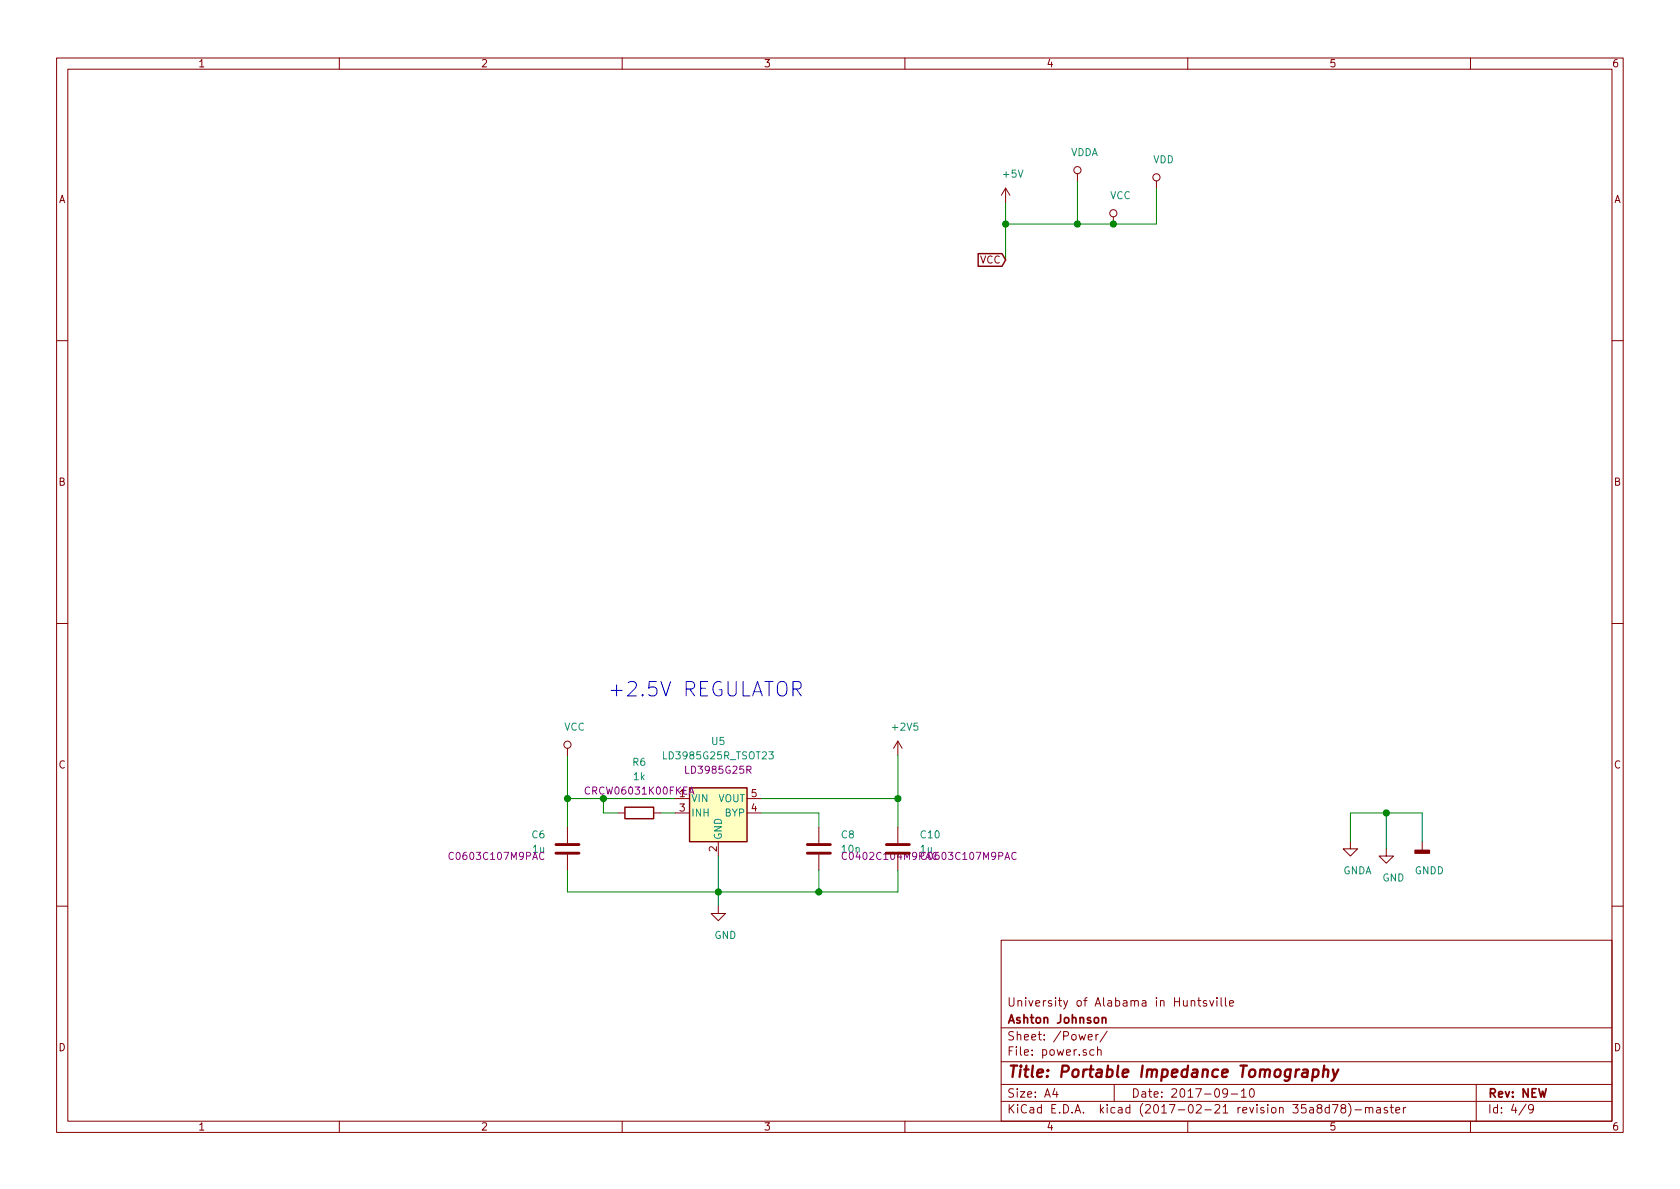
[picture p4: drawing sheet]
<svg xmlns="http://www.w3.org/2000/svg" width="297mm" height="210mm" viewBox="0 0 297 210" stroke-linecap="round" stroke-linejoin="round" font-family="sans-serif">
<g fill="none" stroke="#840000" stroke-width=".18">
<path d="M10 10.3h277v189.9h-277zM12 12.2h273v186.1h-273zM60 10.3v1.9M110 10.3v1.9M160 10.3v1.9M210 10.3v1.9M260 10.3v1.9M177.8 33.3l-.8 1.2M177.8 33.3v2.5M177.8 33.3l.8 1.2M190.5 30.7v1.3M196.8 38.3v1.3"/>
<path d="M204.5 32v1.3M10 60.2h2M285 60.2h2M10 110.3h2M285 110.3h2M100.3 132.3v1.3M158.7 131.1l-.7 1.2M158.7 131.1v2.5M158.7 131.1l.8 1.2M100.3 146.3v2.8M100.3 151.1v2.8M109.2 143.8h1.3"/>
<path d="M115.6 143.8h1.2M119.4 141.2h2.5M119.4 143.8h2.5M127 148.8v2.6M132.1 141.2h2.5M132.1 143.8h2.5M144.8 146.3v2.8M144.8 151.1v2.8M158.7 146.3v2.8M158.7 151.1v2.8M238.8 148.8v1.3h1.2l-1.2 1.3-1.3-1.3h1.3M245.1 150.1v1.3h1.3l-1.3 1.2-1.3-1.2h1.3"/>
<path d="M251.5 148.8v1.6M10 160.2h2M127 160.3v1.2h1.3l-1.3 1.3-1.3-1.3h1.3M177 166.3h108v32h-108zM210.6 177.1l.2-.2 .4 .1 .1 .9M211.8 176.9h.5M212 176.4v1.3l.3 .2M213.3 177l-.3-.1-.2 .2v.3l.5 .1v.3h-.5M213.9 176.9l.3 1 .4-1M215.2 176.4v.2M215.2 176.9v1M215.9 176.4v1.3l.2 .2"/>
<path d="M216.7 176.4v1.3l.2 .2M217.4 177.4l.7-.1-.1-.3-.4-.1-.2 .2v.7h.6M285 160.2h2M60 198.3v1.9M110 198.3v1.9M160 198.3v1.9M177 194.8h108M177 191.8h108M177 187.8h108M177 181.8h108M186.5 192.5l-.4 1h1M186.8 193v1"/>
<path d="M192.4 183.4l.7-.1v-.3l-.5-.1-.2 .2 .1 .7h.6M193.4 185.7l-.4-.1-.3 .3 .1 .6 .2 .1 .4-.1M193.8 182.9v1M194.1 185.7l.2-.1 .3 .1 .1 .9M194.1 185.1v1.5M194.2 182.9l-.4 .2v.1M195.8 182.3l-1.3 2M197 191.8v3M210 198.3v1.9M217 193.2l-.1 .2a.48 .48 0 0 1-.6-.1v-.6a.48 .48 0 0 1 .6-.1l.1 .1a1.19 1.19 0 0 1-.2 1.2l-.5 .1M217.7 193.5h1.1M219.5 193l.4-.5v1.5"/>
<path d="M219.5 194h.8M221.1 192.6l.2-.1a.8 .8 0 0 1 .5 .8 .8 .8 0 0 1-.5 .7 1 1 0 0 1-.2-1.4zM233.1 196l-.2-.3v-.2l.2-.2 .5 .1 .1 .2v.2l-.7 .2a.48 .48 0 0 0-.1 .7l.2 .1 .6-.1a.48 .48 0 0 0-.2-.7M235 195.9l-.4-.1-.3 .3 .1 .6 .2 .1 .4-.1M235 195.3v1.5M235.6 195.3h1l-.7 1.5M237.4 196l-.3-.3 .1-.2 .2-.2 .4 .1 .1 .2v.2l-.7 .2a.48 .48 0 0 0 0 .7l.2 .1 .5-.1a.48 .48 0 0 0-.1-.7h-.2M238.4 195.1a1.71 1.71 0 0 1 0 2.3M239.6 196.3h1.1M241.4 196l.1-.1a.37 .37 0 0 1 .6 .1v.8M241.4 195.8v1M242.1 196l.2-.2 .3 .1 .1 .9"/>
<path d="M243.4 195.9h.6l.1 .9M244.1 196.2l-.5 .1-.2 .2 .2 .3 .5-.1M245.3 195.9l-.4-.1-.2 .2 .1 .3 .5 .1v.3h-.6M245.8 195.8h.6M246 195.3v1.3l.4 .2M246.8 196.3l.7-.1-.1-.3-.4-.1-.2 .2 .1 .7h.5M248.1 195.8v1M248.6 195.8l-.5 .3M260 198.3v1.9M261 191.8v6.5M269.8 195.2l-1.2 2M271.1 196l-.3 .3-.4-.1-.1-.2v-.4l.1-.2 .4-.1 .2 .2a1.19 1.19 0 0 1-.2 1.2l-.4 .1"/>
<circle cx="190.5" cy="30.1" r=".63"/>
<circle cx="196.8" cy="37.7" r=".63"/>
<circle cx="204.5" cy="31.4" r=".63"/>
<circle cx="100.3" cy="131.7" r=".63"/>
</g>
<path d="M230.4 189.2h.8l-.1 1.2M231.2 189.6l-.7 .1a.4 .4 0 0 0-.3 .3 .4 .4 0 0 0 .2 .4l.7-.1M232.2 189.2a.68 .68 0 0 1 .9 .1v.8a.66 .66 0 0 1-1 .2M232.2 189.1l-.2 2M234 189.3a.52 .52 0 0 1 .9 .1l-.2 1M234.1 188.4l-.2 2M235.7 189.1l.3 1.3M236.6 189.1l-.9 1.8-.3 .2" fill="none" stroke="#840000" stroke-width=".41"/>
<path d="M194.9 180.1l.2-.2 .4 .1v.9" fill="none" stroke="#840000" stroke-width=".3"/>
<path d="M250.2 150.4h2.5v.5h-2.5z" fill="#840000" stroke="#840000" stroke-width=".25"/>
<g fill="none" stroke="#008400" stroke-width=".18">
<path d="M177.8 35.8v10.2M190.5 32v7.6M204.5 33.3v6.3h-26.7M100.3 133.6v12.7M158.7 133.6v12.7M100.3 141.2h19.1M100.3 153.9v3.8h58.4v-3.8M106.7 141.2v2.6h2.5M116.8 143.8h2.6M127 151.4v8.9M134.6 143.8h10.2v2.5M134.6 141.2h24.1"/>
<path d="M144.8 153.9v3.8M238.8 148.8v-5h12.7v5M245.1 143.8v6.3"/>
</g>
<g fill="#008400" stroke="#008400" stroke-width=".25">
<circle cx="177.8" cy="39.6" r=".51"/>
<circle cx="106.7" cy="141.2" r=".51"/>
<circle cx="100.3" cy="141.2" r=".51"/>
<circle cx="158.8" cy="141.2" r=".51"/>
<circle cx="127" cy="157.7" r=".51"/>
<circle cx="144.8" cy="157.7" r=".51"/>
<circle cx="245.1" cy="143.8" r=".51"/>
<circle cx="190.5" cy="39.6" r=".51"/>
<circle cx="196.9" cy="39.6" r=".51"/>
</g>
<path d="M121.9 139.3h10.2v9.5h-10.2z" fill="#ffffc2" stroke="#ffffc2" stroke-width=".18"/>
<path d="M172.9 44.9h4.3l.6 1.1-.6 1.1h-4.3zM121.9 139.3h10.2v9.5h-10.2zM110.5 142.7h5.1v2.1h-5.1z" fill="none" stroke="#840000" stroke-width=".25"/>
<path d="M108.1 122.1h1.9" fill="none" stroke="#0000c2" stroke-width=".18"/>
<path d="M98.3 150.9h4.1M98.3 149.3h4.1M142.7 150.9h4.1M142.7 149.3h4.1M156.7 150.9h4.1M156.7 149.3h4.1" fill="none" stroke="#840000" stroke-width=".51"/>
<path d="M80.2 150.8a.51 .51 0 0 0-.7 0 .51 .51 0 0 0-.1 .7 .46 .46 0 0 0 .2 .4 .46 .46 0 0 0 .6 0M96.2 150.8a.5 .5 0 0 0-.7 .1 .5 .5 0 0 0-.1 .6 .45 .45 0 0 0 .2 .4 .45 .45 0 0 0 .6 0M121.8 140.4l.5-1.2 .4 1.2M149.7 150.8a.51 .51 0 0 0-.7 0 .51 .51 0 0 0-.1 .7 .46 .46 0 0 0 .2 .4 .46 .46 0 0 0 .6 0M179.7 150.8a.5 .5 0 0 0-.7 .1 .5 .5 0 0 0-.1 .6 .45 .45 0 0 0 .2 .4 .45 .45 0 0 0 .6 0" fill="none" stroke="#840084" stroke-width=".18"/>
<text font-size="3.5" fill="#0000c2" x="109.5" y="123.2">+2.5V REGULATOR</text>
<text font-size="2.8" fill="#840000" x="178" y="190.5">Title: Portable Impedance Tomography</text>
<g font-size="2.1" fill="#840000">
<text x="178" y="178">University of Alabama in Huntsville</text>
<text x="178" y="184">Sheet: /Power/</text>
<text x="178" y="181">Ashton Johnson</text>
<text x="178" y="186.7">File: power.sch</text>
<text x="178" y="196.9">KiCad E.D.A. kicad (2017-02-21 revision 35a8d78)-master</text>
<text x="178" y="194.1">Size: A4</text>
<text x="200" y="194.1">Date: 2017-09-10</text>
<text x="263" y="194.1">Rev: NEW</text>
<text x="263" y="196.9">Id: 4/9</text>
</g>
<g font-size="1.8" fill="#840000">
<text x="35" y="11.9">1</text>
<text x="85" y="11.9">2</text>
<text x="135" y="11.9">3</text>
<text x="185" y="11.9">4</text>
<text x="235" y="11.9">5</text>
<text x="285" y="11.9">6</text>
<text x="10.4" y="35.9">A</text>
<text x="285.4" y="35.9">A</text>
<text x="173.3" y="46.6">VCC</text>
<text x="10.4" y="85.9">B</text>
<text x="285.4" y="85.9">B</text>
<text x="10.4" y="135.9">C</text>
<text x="285.4" y="135.9">C</text>
<text x="120.2" y="143.5">3</text>
<text x="132.9" y="143.5">4</text>
<text x="132.9" y="141">5</text>
<text x="126.7" y="150.6" transform="rotate(-90 126.7 150.6)">2</text>
<text x="10.4" y="185.9">D</text>
<text x="285.4" y="185.9">D</text>
<text x="35" y="199.9">1</text>
<text x="85" y="199.9">2</text>
<text x="135" y="199.9">3</text>
<text x="185" y="199.9">4</text>
<text x="235" y="199.9">5</text>
<text x="285" y="199.9">6</text>
</g>
<g font-size="1.8" fill="#008484">
<text x="189.3" y="27.6">VDDA</text>
<text x="203.9" y="28.9">VDD</text>
<text x="177.5" y="31.4">+5V</text>
<text x="196.3" y="35.2">VCC</text>
<text x="99.7" y="129.2">VCC</text>
<text x="125.9" y="131.7">U5</text>
<text x="157.9" y="129.2">+2V5</text>
<text x="111.9" y="135.4">R6</text>
<text x="112.1" y="138">1k</text>
<text x="117.7" y="134.3">LD3985G25R_TSOT23</text>
<text x="126.9" y="141.9">VOUT</text>
<text x="94.1" y="148.3">C6</text>
<text x="122.2" y="144.4">INH</text>
<text x="127.6" y="148.6" transform="rotate(-90 127.6 148.6)">GND</text>
<text x="128.2" y="144.4">BYP</text>
<text x="148.8" y="148.3">C8</text>
<text x="162.8" y="148.3">C10</text>
<text x="94.2" y="150.8">1u</text>
<text x="148.9" y="150.8">10n</text>
<text x="162.8" y="150.8">1u</text>
<text x="237.4" y="154.6">GNDA</text>
<text x="244.4" y="155.9">GND</text>
<text x="250.1" y="154.6">GNDD</text>
<text x="126.3" y="166">GND</text>
</g>
<g font-size="1.8" fill="#840084">
<text x="121.5" y="136.8">LD3985G25R</text>
<text x="103.8" y="140.5">CRCW06031K00FKEA</text>
<text x="120.2" y="141">1</text>
<text x="122.2" y="141.9">VIN</text>
<text x="80" y="152.1">C0603C107M9PAC</text>
<text x="149.5" y="152.1">C0402C104M9PAC</text>
<text x="163.5" y="152.1">C0603C107M9PAC</text>
</g>
</svg>
